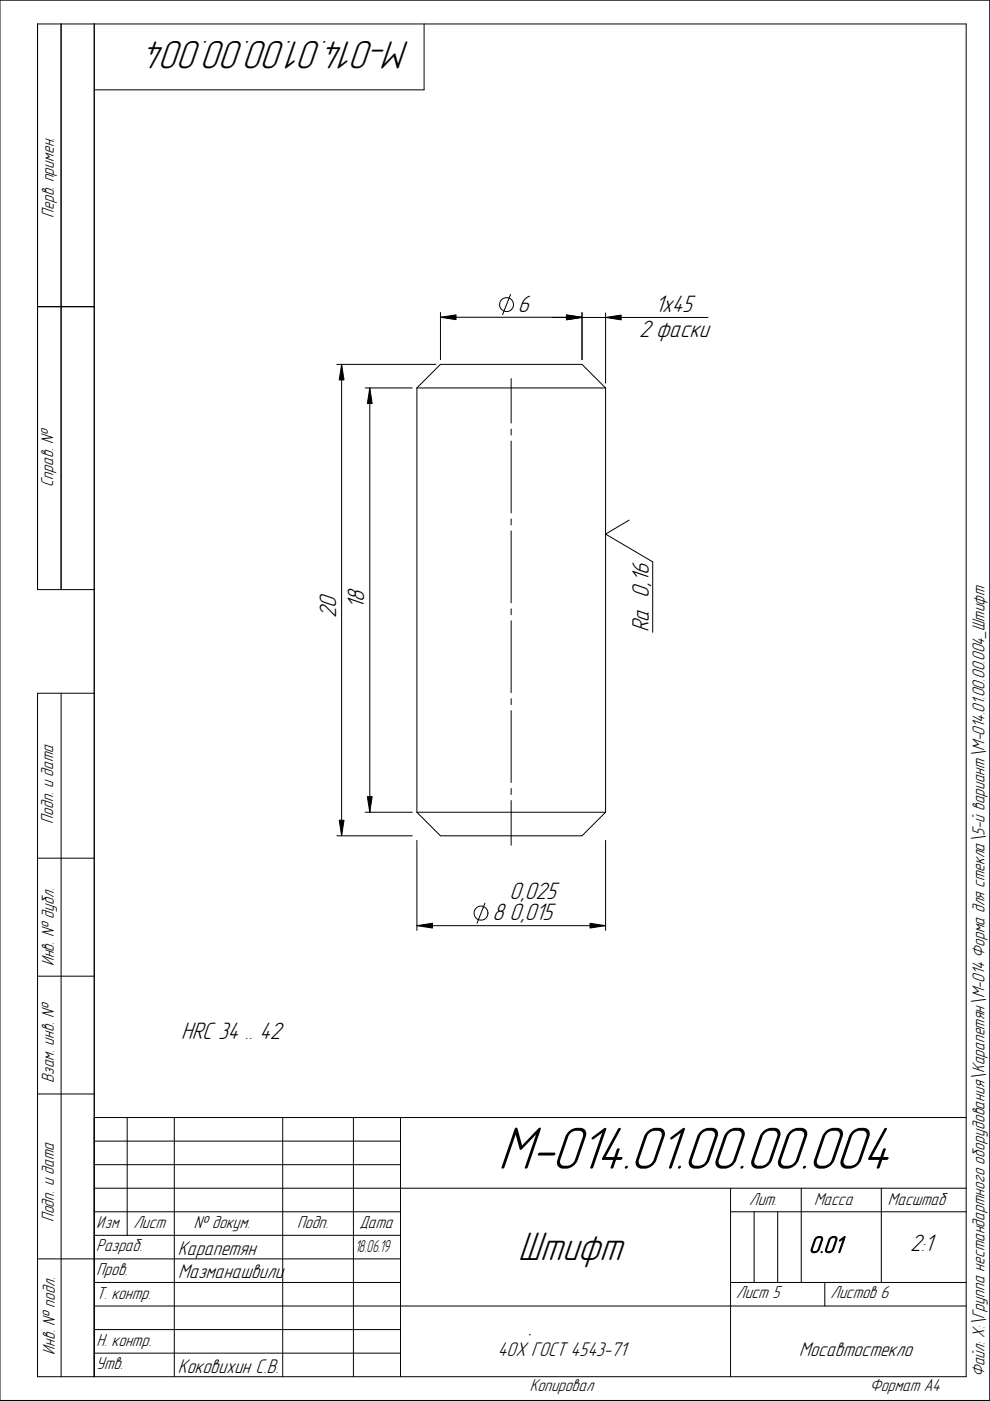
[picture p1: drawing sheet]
<svg xmlns="http://www.w3.org/2000/svg" width="210mm" height="297mm" viewBox="0 0 210 297" stroke-linecap="round" stroke-linejoin="round" font-family="sans-serif">
<g fill="none" stroke="#000" stroke-width=".21">
<path d="M0 0h209.8v296.9h-209.8zM13 5.1v119.9M20 5.1v286.8M89.9 5.1v13.9h-69.9M8 65h12M71.4 77.3h21M72.4 77.3l.5 3.3h-1zM72.4 77.3v99.9M93.4 67.3l3.3-.5v1zM93.4 66.3v9.9M93.4 67.3h30M108.2 62.4l-1.6 4.3"/>
<path d="M117.1 67.3h33M120.1 66.8l3.3 .5-3.3 .5zM123.4 66.3v9.9M128.4 67.3l3.3-.5v1zM128.4 66.3v14.9M77.4 82.3h10M78.4 82.3l.5 3.3h-1zM78.4 82.3v89.9M88.4 82.3h40M88.4 82.3v89.9M88.4 82.3l5-5h30l5 5M108.4 80.3v9.4"/>
<path d="M108.4 91v1.2M108.4 93.5v15.3M128.4 82.3v89.9M108.4 110v1.3M108.4 112.6v15.2M133.4 110.3l-5 2.9 10 5.9v15M20 125h-12v-119.9h196.9v286.8h-196.9v-144.9h12M108.4 129.1v1.2M108.4 131.6v15.3M13 147v144.9M108.4 148.1v1.3M108.4 150.7v15.2"/>
<path d="M71.4 177.2h16M71.9 173.9h1l-.5 3.3zM77.4 172.2h10M77.9 168.9h1l-.5 3.3zM88.4 178.2v19.1M88.4 172.2l5 5h30l5-5M88.4 172.2h40M108.4 167.2v1.2M108.4 169.7v9.5M128.4 178.2v19.1M8 181.9h12M88.4 196.3l3.3-.6v1.1z"/>
<path d="M88.4 196.3h40M102.8 191.5l-1.7 4.2M125.1 195.7l3.3 .6-3.3 .5zM8 207h12M8 231.9h12M20 236.9h184.9M27 236.9v25M37 236.9v55M59.9 236.9v55M74.9 236.9v55M84.9 236.9v55M20 241.9h64.9"/>
<path d="M20 246.9h64.9M20 251.9h184.9M20 256.9h64.9M154.9 251.9v40M154.9 256.9h50M159.9 256.9v15M164.9 256.9v15M169.9 251.9v20M186.9 251.9v20M8 266.9h76.9M20 271.9h64.9M20 276.9h184.9"/>
<path d="M20 261.9h64.9M154.9 271.9h50M174.9 271.9v5M20 281.9h64.9M20 286.9h64.9M112.2 283h.1"/>
<circle cx="107.4" cy="64.6" r="1.48"/>
<circle cx="102" cy="193.6" r="1.49"/>
</g>
<path d="M72.4 77.3l.5 3.3h-1zM93.4 67.3l3.3-.5v1zM120.1 66.8l3.3 .5-3.3 .5zM128.4 67.3l3.3-.5v1zM78.4 82.3l.5 3.3h-1zM71.9 173.9h1l-.5 3.3zM77.9 168.9h1l-.5 3.3zM88.4 196.3l3.3-.6v1.1zM125.1 195.7l3.3 .6-3.3 .5z" fill="#000"/>
<text font-size="13.4" x="105.6" y="247.8">М-014.01.00.00.004</text>
<g font-size="8.9">
<text x="86.9" y="8.7" transform="rotate(-180 86.9 8.7)">М-014.01.00.00.004</text>
<text x="109.9" y="267.2">Штифт</text>
</g>
<g font-size="5.3">
<text x="109.8" y="66.1">6</text>
<text x="135.5" y="71.5">2 фаски</text>
<text x="138.9" y="66.2">1х45</text>
<text x="71.2" y="131.1" transform="rotate(-90 71.2 131.1)">20</text>
<text x="77.2" y="129.1" transform="rotate(-90 77.2 129.1)">18</text>
<text x="137.5" y="134.1" transform="rotate(-90 137.5 134.1)">Ra 0,16</text>
<text x="108" y="190.5">0,025</text>
<text x="104.4" y="195.1">8 0,015</text>
<text x="38.4" y="220.3">HRC 34 .. 42</text>
<text x="171.5" y="265.6">0.01</text>
<text x="193" y="265.3">2:1</text>
</g>
<g font-size="4.4">
<text x="37.7" y="266">Карапетян</text>
<text x="37.8" y="271">Мазманашвили</text>
<text x="105.6" y="287.5">40Х ГОСТ 4543-71</text>
<text x="169.5" y="287.5">Мосавтостекло</text>
<text x="37.7" y="291">Коковихин С.В.</text>
</g>
<g font-size="3.8">
<text x="11.4" y="46.2" transform="rotate(-90 11.4 46.2)">Перв. примен.</text>
<text x="11.3" y="103.2" transform="rotate(-90 11.3 103.2)">Справ. №</text>
<text x="11.3" y="174.7" transform="rotate(-90 11.3 174.7)">Подп. и дата</text>
<text x="11.4" y="204.9" transform="rotate(-90 11.4 204.9)">Инв. № дубл.</text>
<text x="11.4" y="229.5" transform="rotate(-90 11.4 229.5)">Взам. инв. №</text>
<text x="158.8" y="255.4">Лит.</text>
<text x="172.6" y="255.4">Масса</text>
<text x="188.3" y="255.5">Масштаб</text>
<text x="11.4" y="259.1" transform="rotate(-90 11.4 259.1)">Подп. и дата</text>
<text x="20.5" y="260.3">Изм</text>
<text x="28.3" y="260.3">Лист</text>
<text x="41.1" y="260.3">№ докум.</text>
<text x="63" y="260.3">Подп.</text>
<text x="76.2" y="260.3">Дата</text>
<text x="20.4" y="265.3">Разраб.</text>
<text x="75.3" y="265.4">18.06.19</text>
<text x="20.4" y="270.3">Пров.</text>
<text x="20.4" y="275.3">Т. контр.</text>
<text x="156.1" y="275.3">Лист 5</text>
<text x="176.1" y="275.3">Листов 6</text>
<text x="11.6" y="287.2" transform="rotate(-90 11.6 287.2)">Инв. № подл.</text>
<text x="20.4" y="285.3">Н. контр.</text>
<text x="20.4" y="290.3">Утв.</text>
<text x="208.7" y="292" transform="rotate(-90 208.7 292)">Файл: X:\Группа нестандартного оборудования\Карапетян\М-014 Форма для стекла\5-й вариант\М-014.01.00.00.004_Штифт</text>
<text x="112.3" y="294.9">Копировал</text>
<text x="184.4" y="294.9">Формат А4</text>
</g>
</svg>
